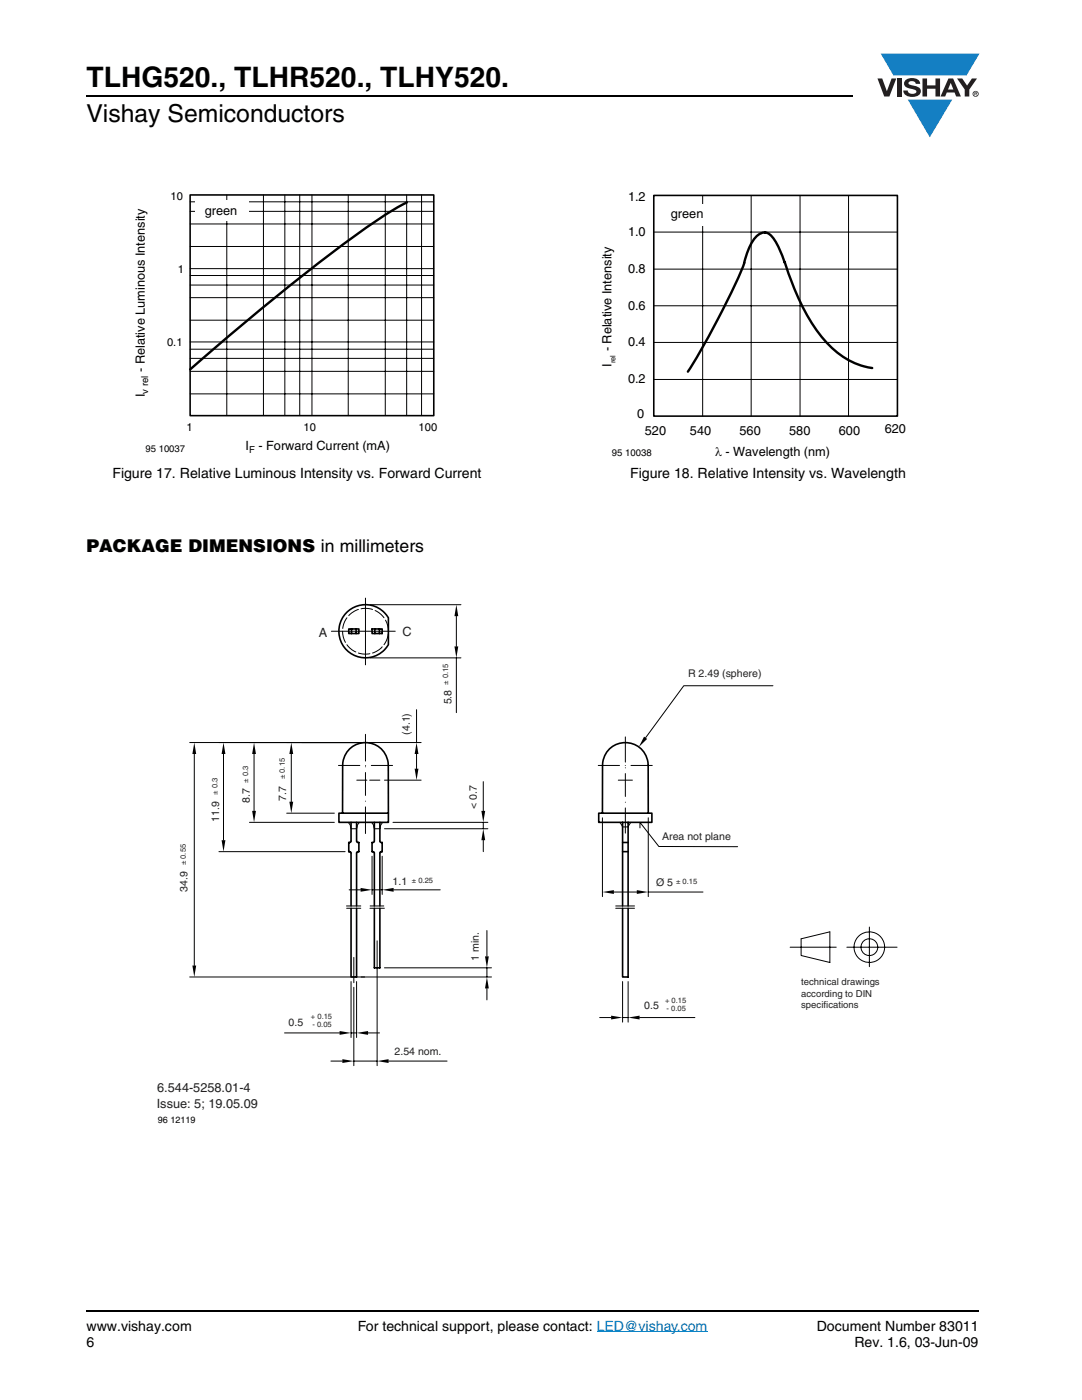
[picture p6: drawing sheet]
<svg xmlns="http://www.w3.org/2000/svg" width="216mm" height="279mm" viewBox="0 0 216 279" stroke-linecap="round" stroke-linejoin="round" font-family="sans-serif">
<path d="M17.1 18.9h.2v.3h-.2zM17.1 261.5h.2v.4h-.2z" fill="#000"/>
<path d="M17.3 19.1h152.9M17.3 261.7h178.1" fill="none" stroke="#000" stroke-width=".36"/>
<path d="M175.1 10.7h20.4v16.7h-20.4z" fill="#fff"/>
<g fill="#147fc3">
<path d="M175.7 10.7h19.7l-2.5 4.4h-3.8h-10.8z"/>
<path d="M181.1 19.9h8.9l-4.5 7.5z"/>
</g>
<g fill="#231f20">
<path d="M175.1 15.7h.9l1 2.5 .9-2.5h.9l-1.3 3.6h-1.1z"/>
<path d="M179 15.7h.9v3.6h-.9z"/>
<path d="M180.7 16a2.1 2.1 0 0 1 2.8 .3l.1 .4h-.9a.79 .79 0 0 0-.7-.5 .79 .79 0 0 0-.7 .4l.2 .3 1 .2a1.08 1.08 0 0 1 1.2 1.1 1.08 1.08 0 0 1-1.1 1.1 1.73 1.73 0 0 1-2.4-1.2h.9a.96 .96 0 0 0 .8 .6 .96 .96 0 0 0 1-.4 1.31 1.31 0 0 0-1.3-.6 1.03 1.03 0 0 1-1-.6 1.03 1.03 0 0 1 .1-1.1z"/>
<path d="M184.1 15.7h.9v1.3h1.7v-1.3h.9v3.6h-.9v-1.6h-1.7v1.6h-.9z"/>
<path d="M191 15.7h1l1 1.4 .9-1.4h1.1l-1.6 2.2v1.4h-.9v-1.4z"/>
<path d="M189.7 16.5l.5 1.4h-1zM189.2 15.7l-1.5 3.6h.9l.3-.8h1.6l.3 .8h.9l-1.5-3.6z"/>
<path d="M194.2 18.7a.46 .46 0 0 1 .9 0 .46 .46 0 0 1-.9 0zM194.1 18.7a.6 .6 0 0 0 1.2 0 .6 .6 0 0 0-1.2 0z"/>
<path d="M194.6 18.5h.2v.2h-.2zM194.4 18.4v.7h.2v-.3l.3 .3-.1-.3 .1-.2v-.2z"/>
</g>
<path d="M119.1 265.8h22" fill="none" stroke="#007ec4" stroke-width=".2"/>
<path d="M37.9 38.9h48.7v44.1h-48.7z" fill="none" stroke="#000" stroke-width=".32"/>
<g fill="none" stroke="#000" stroke-width=".2">
<path d="M45.3 38.9v44.1M52.6 38.9v44.1M56.8 38.9v44.1M59.8 38.9v44.1M62.2 38.9v44.1M69.5 38.9v44.1M76.9 38.9v44.1M81.1 38.9v44.1M84.1 38.9v44.1M37.9 53.6h48.7M37.9 55h48.7M37.9 56.9h48.7"/>
<path d="M37.9 59.4h48.7M37.9 40.3h48.7M37.9 42.2h48.7M37.9 44.7h48.7M37.9 49.2h48.7M37.9 68.2h48.7M37.9 69.7h48.7M37.9 71.5h48.7M37.9 74.1h48.7M37.9 78.6h48.7M37.9 63.9h48.7"/>
</g>
<path d="M81.2 40.4a125.4 125.4 0 0 0-18.1 12.5 577.6 577.6 0 0 0-25.2 20.8" fill="none" stroke="#000" stroke-width=".48"/>
<path d="M38.9 40h10.7v4.1h-10.7z" fill="#fff"/>
<path d="M130.5 39h48.6v44h-48.6z" fill="none" stroke="#000" stroke-width=".32"/>
<path d="M140.2 39v44M149.9 39v44M159.6 39v44M169.3 39v44M130.5 53.7h48.6M130.5 46.3h48.6M130.5 75.7h48.6M130.5 68.3h48.6M130.5 61h48.6" fill="none" stroke="#000" stroke-width=".2"/>
<path d="M148.5 52.4l.3-1.2a8.3 8.3 0 0 1 2.6-4.4 1.91 1.91 0 0 1 2.9 .8l1.4 2.5 .9 2.3M148.5 52.5a155.1 155.1 0 0 1-11.2 21.7M156.6 52.3a45.2 45.2 0 0 0 7.8 15.5 15.2 15.2 0 0 0 9.6 5.6" fill="none" stroke="#000" stroke-width=".48"/>
<g fill="#fff">
<path d="M133.6 40.7h10.5v4.3h-10.5z"/>
<path d="M31.3 119.3h147.8v105.2h-147.8z"/>
</g>
<g fill="none" stroke="#000" stroke-width=".32">
<path d="M69 122.4a5.3 5.3 0 0 1 8.5 .9v5.4a5.3 5.3 0 0 1-7.7 1.5 5.3 5.3 0 0 1-.8-7.8zM69.6 125.5h2v.9h-2zM70.1 125.5v.9M71.1 125.5v.9M74.2 125.5h2.1v.9h-2.1zM74.8 125.5v.9M75.7 125.5v.9M67.6 162.3h9.9v1.8h-9.9zM68.4 162.3v-9.6a4.6 4.6 0 0 1 4.5-4.5 4.6 4.6 0 0 1 4.6 4.5v9.6M70 164.1v3.8l-.1 .2h-.3v1.9h.3l.1 .2v10.6M71.2 164.1v3.8l.1 .2h.3v1.9h-.3l-.1 .2v10.6M74.7 164.1v3.8l-.1 .2h-.4v1.9h.4l.1 .2v10.6"/>
<path d="M75.8 164.1v3.8l.1 .2h.4v1.9h-.4l-.1 .2v10.6M119.5 162.3h10.6v1.8h-10.6zM120.2 162.3v-9.6a4.6 4.6 0 0 1 4.6-4.5 4.6 4.6 0 0 1 4.5 4.5l.1 9.6M124.2 164.1v16.7M124.2 170h1.1M124.2 168.1h1.1M125.3 164.1v16.7M70 181.3v13.7h1.2v-13.7M74.7 181.3v11.9h1.1v-11.9M124.2 181.3v13.7h1.1v-13.7"/>
</g>
<g fill="none" stroke="#000" stroke-width=".2">
<path d="M72.9 119.4v13.3M66.1 126h12.8M68.4 126l.1 1.2 .4 1M69.2 123.3l-.6 1.2-.2 .9M69.2 128.7l.6 .6 1.2 .8M71.5 121.6l-1.3 .7-.6 .6M71.5 130.3l1.4 .2h.9M72 121.5l1-.1 1.3 .2M73.8 131.3h18.2M73.8 120.7h18.2M74.8 121.8l.8 .5 1 1M76.3 129.1l-.7 .6-1.3 .6"/>
<path d="M76.9 123.8l.4 1 .2 1.2M77.5 126.5l-.2 .9-.7 1.3M91.1 123v6M91.1 131.3v10.9M154.2 136.9h-17.8l-7.6 10.3M37.9 148.2h34.7M38.8 150.5v42.2M44.6 150.5v17.2M50.7 150.5v11.3M58.1 150.5v9.5M67.5 152.8h4.3M71.2 155.7h2"/>
<path d="M72.9 146.6v5.3M72.9 154.2v4.5M72.9 159.9h.1M72.9 153h.1M72.9 152.8h.1M73.5 148.2h10.5M73.8 155.7h2M74.1 152.8h4.2M76.7 155.7h7.3M83.1 141.6v6.6M83.1 150.5v2.9M96.4 156v5.8"/>
<path d="M119.4 152.8h4.2M123.4 155.7h2.8M124.8 152.8h.1M124.8 147.1v5M124.8 154.4v4.6M124.8 153.2h.1M125.9 152.8h4.3M43.7 170h25.2M49.8 164.1h16.9M57.2 162.3h9.5M69.5 164.1l.4 .6 .1 .7h1.2l.1-.7 .4-.6M69.7 177.6h2.3"/>
<path d="M72.9 161v5.3M74.1 164.1l.5 .6 .1 .7h1.1l.1-.6 .5-.7M74.2 170.9v7.6M74.2 177.6h2.1M76.3 170.9v7.6M76.7 165.4h20.6M78.4 164.1h18.9M78.5 177.6h9.3M96.4 164.1v1.3M96.4 167.7v2.3M120.2 163.2v15.7M122.5 178h4.6"/>
<path d="M123.7 164.1l.5 .9h1.1l.6-.9M124.8 161.2v5.1M124.8 160.1h.1M127.7 165.2v-1.1l3.8 4.8 15.7 .1M129.4 163.2v15.7M129.4 178h10.9M37.9 195h60.2M69.1 180.8h2.9M69.2 181.3h2.8M70 195.9v11.2M70.6 191.1v5M70.6 197v15.7"/>
<path d="M71.2 195.9v11.2M73.8 181.3h2.9M73.9 180.8h2.7M75.2 187.8v24.9M76.7 193.2h21.4M97.2 185.7v5.2M97.2 193.2v1.8M97.2 197.3v2.3M122.9 181.3h3.7M122.9 180.8h3.7M124.2 195.9v8.1M125.3 195.9v8.1"/>
<path d="M157.7 189h9.2M159.9 187.4l5.7-1.4v6.1l-5.7-1.4zM169 189h10M173.5 185v7.9M56.8 206.1h11M66 211.8h2.3M70 206.1h1.2M70.6 211.8h4.6M73.4 206.1h2.3M77.5 211.8h11.7M119.7 203.1h2.2M124.2 203.1h1.1"/>
<path d="M127.6 203.1h11.1"/>
<circle cx="173.5" cy="189" r="3.1"/>
<circle cx="173.5" cy="189" r="1.68"/>
</g>
<g fill="#000">
<path d="M91.1 120.7l.3 2.3h-.7zM90.7 129h.7l-.3 2.3zM38.8 148.2l.3 2.3h-.7zM44.6 148.2l.4 2.3h-.8zM50.7 148.2l.4 2.3h-.8zM58.1 148.2l.4 2.3h-.8zM82.7 153.4h.8l-.4 2.3zM83.1 148.2l.4 2.3h-.8zM128.5 147l.6 .5-1.6 1.6zM44.2 167.7h.8l-.4 2.3zM50.3 161.8h.8l-.4 2.3zM57.7 160h.8l-.4 2.3z"/>
<path d="M72 177.2l2.2 .4-2.2 .4zM76.3 177.6l2.2-.4v.8zM96.4 165.4l.4 2.3h-.7zM96.1 161.8h.7l-.4 2.3zM120.2 178l2.3-.4v.8zM127.1 177.6l2.3 .4-2.3 .4zM38.4 192.7h.7l-.3 2.3zM97.2 195l.3 2.3h-.7zM96.8 190.9h.7l-.3 2.3zM67.8 205.8l2.2 .3-2.2 .4zM68.3 211.4l2.3 .4-2.3 .3zM71.2 206.1l2.2-.3v.7z"/>
<path d="M75.2 211.8l2.3-.4v.7zM121.9 202.7l2.3 .4-2.3 .4zM125.3 203.1l2.3-.4v.8z"/>
</g>
<text font-size="5.6" x="17.3" y="17.4">TLHG520., TLHR520., TLHY520.</text>
<text font-size="4.9" x="17.3" y="24.4">Vishay Semiconductors</text>
<text font-size="3.5" x="17.3" y="110.2">PACKAGE DIMENSIONS in millimeters</text>
<g font-size="2.8">
<text x="22.4" y="95.4">Figure 17. Relative Luminous Intensity vs. Forward Current</text>
<text x="125.7" y="95.4">Figure 18. Relative Intensity vs. Wavelength</text>
<text x="17.3" y="265.6">www.vishay.com</text>
<text x="17.3" y="268.8">6</text>
<text x="71.4" y="265.6">For technical support, please contact: LED@vishay.com</text>
<text x="163" y="265.6">Document Number 83011</text>
<text x="170.5" y="268.8">Rev. 1.6, 03-Jun-09</text>
</g>
<g font-size="2.5">
<text x="125.3" y="40.1">1.2</text>
<text x="40.8" y="42.9">green</text>
<text x="125.3" y="47.1">1.0</text>
<text x="133.9" y="43.5">green</text>
<text x="125.3" y="54.5">0.8</text>
<text x="125.3" y="61.8">0.6</text>
<text x="122" y="70.1" transform="rotate(-90 122 70.1)">- Relative Intensity</text>
<text x="125.3" y="69.1">0.4</text>
<text x="28.9" y="74.3" transform="rotate(-90 28.9 74.3)">- Relative Luminous Intensity</text>
<text x="122" y="73.2" transform="rotate(-90 122 73.2)">I</text>
<text x="125.3" y="76.5">0.2</text>
<text x="28.9" y="79.3" transform="rotate(-90 28.9 79.3)">I</text>
<text x="127.1" y="83.4">0</text>
<text x="49" y="89.9">I</text>
<text x="51.6" y="89.9">- Forward Current (mA)</text>
<text x="128.7" y="86.7">520</text>
<text x="137.7" y="86.7">540</text>
<text x="147.6" y="86.7">560</text>
<text x="157.5" y="86.7">580</text>
<text x="167.4" y="86.7">600</text>
<text x="176.5" y="86.5">620</text>
<text x="142.7" y="91">λ - Wavelength (nm)</text>
</g>
<g font-size="2.5" fill="#231f20">
<text x="63.6" y="127.1">A</text>
<text x="80.3" y="127">C</text>
<text x="31.3" y="221.2">Issue: 5; 19.05.09</text>
<text x="31.4" y="218">6.544-5258.01-4</text>
</g>
<g font-size="2.2">
<text x="34" y="40">10</text>
<text x="35.5" y="54.4">1</text>
<text x="33.3" y="69">0.1</text>
<text x="37.2" y="86.1">1</text>
<text x="60.6" y="86.1">10</text>
<text x="83.5" y="86.1">100</text>
</g>
<g font-size="2.1" fill="#231f20">
<text x="137.3" y="135.2">R 2.49 (sphere)</text>
<text x="90.1" y="140.6" transform="rotate(-90 90.1 140.6)">5.8</text>
<text x="81.8" y="146.6" transform="rotate(-90 81.8 146.6)">(4.1)</text>
<text x="49.9" y="160.2" transform="rotate(-90 49.9 160.2)">8.7</text>
<text x="57.1" y="159.8" transform="rotate(-90 57.1 159.8)">7.7</text>
<text x="95.2" y="161.4" transform="rotate(-90 95.2 161.4)">&lt; 0.7</text>
<text x="43.7" y="164" transform="rotate(-90 43.7 164)">11.9</text>
<text x="132.1" y="167.7">Area not plane</text>
<text x="37.4" y="178" transform="rotate(-90 37.4 178)">34.9</text>
<text x="78.3" y="176.6">1.1</text>
<text x="130.9" y="176.7">Ø 5</text>
<text x="95.6" y="191.7" transform="rotate(-90 95.6 191.7)">1 min.</text>
<text x="128.6" y="201.4">0.5</text>
<text x="57.6" y="204.7">0.5</text>
<text x="78.7" y="210.5">2.54 nom.</text>
</g>
<g font-size="1.9">
<text x="29.6" y="78.6" transform="rotate(-90 29.6 78.6)">v rel</text>
<text x="29" y="90.2">95 10037</text>
<text x="49.7" y="90.5">F</text>
<text x="122.1" y="91.1">95 10038</text>
</g>
<g font-size="1.9" fill="#231f20">
<text x="159.9" y="196.7">technical drawings</text>
<text x="159.9" y="199">according to DIN</text>
<text x="159.9" y="201.2">specifications</text>
</g>
<text font-size="1.8" x="31.5" y="224.1">96 12119</text>
<text font-size="1.5" x="122.8" y="72.5" transform="rotate(-90 122.8 72.5)">rel</text>
<g font-size="1.5" fill="#231f20">
<text x="89.4" y="136.7" transform="rotate(-90 89.4 136.7)">± 0.15</text>
<text x="56.8" y="155.5" transform="rotate(-90 56.8 155.5)">± 0.15</text>
<text x="43.4" y="158.6" transform="rotate(-90 43.4 158.6)">± 0.3</text>
<text x="49.6" y="156.2" transform="rotate(-90 49.6 156.2)">± 0.3</text>
<text x="37.1" y="172.7" transform="rotate(-90 37.1 172.7)">± 0.55</text>
<text x="82.2" y="176.3">± 0.25</text>
<text x="134.9" y="176.4">± 0.15</text>
<text x="62" y="203.4">+ 0.15</text>
<text x="132.7" y="200.1">+ 0.15</text>
<text x="133" y="201.7">- 0.05</text>
<text x="62.3" y="205">- 0.05</text>
</g>
</svg>
